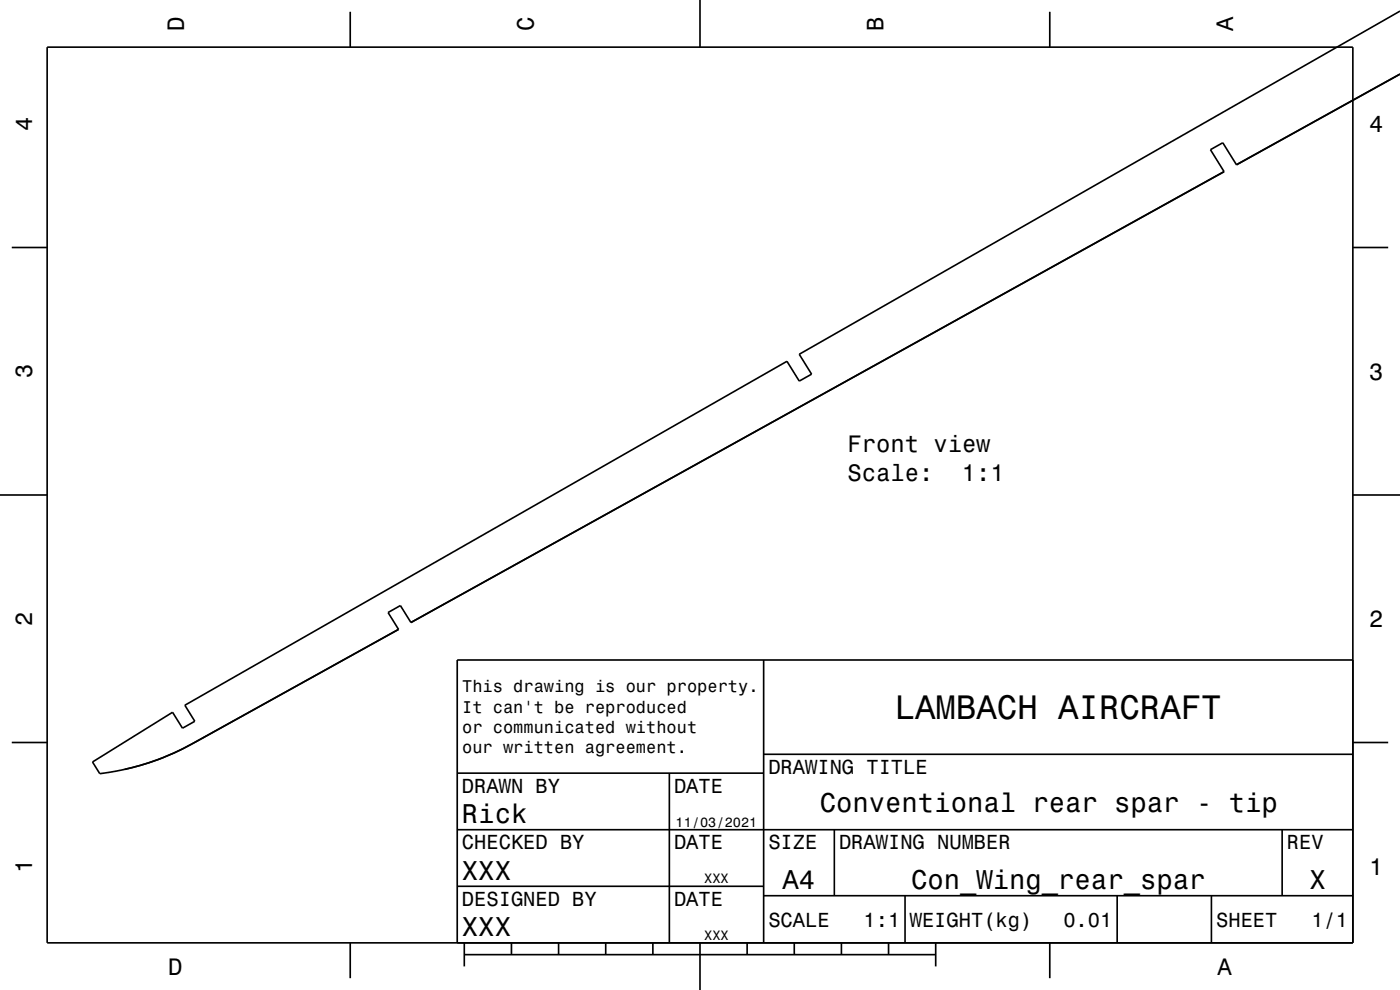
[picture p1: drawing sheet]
<svg xmlns="http://www.w3.org/2000/svg" width="297mm" height="210mm" viewBox="0 0 297 210" stroke-linecap="round" stroke-linejoin="round" font-family="sans-serif">
<g fill="none" stroke="#000" stroke-width=".35">
<path d="M10 10h277v190h-277zM74.3 2.5v7.5M148.5 0v10M222.7 2.5v7.5M297 2.4l-127.4 72.8 2.6 4.2-2.6 1.4-2.7-4.2-127.7 73 2.1 3.4-2.6 1.5-2.1-3.4-17 10.5 1.6 2.5 3.4-.5a53.8 53.8 0 0 0 16.2-5.8M297 15.7l-34.7 19.2M297 15.7l-34.7 19.3M259.7 36.4l-172.5 95.6M259.7 36.4l-172.5 95.7M262.3 34.9l-2.9-4.6-2.6 1.5 2.9 4.6M262.3 34.9v.1M2.5 52.5h7.5"/>
<path d="M287 52.5h7.5M0 105h10M287 105h10M84.5 133.5h.1M84.6 133.5l-43.8 24.3M87.2 132l-2.3-3.5-2.6 1.4 2.2 3.6M87.2 132v.1M162 140v60M287 140h-190v60M2.5 157.5h7.5M40.8 157.8a52.4 52.4 0 0 1-14.3 5.4M287 157.5h7.5"/>
<path d="M97 176h190M97 164h65M142 164v36M162 160h125M177 176v14M272 176v14M97 188h65M162 190h125M192 190v10M237 190v10M257 190v10M74.3 200v7.5"/>
<path d="M98.5 202.5h100M98.5 200v5M108.5 200v2.5M118.5 200v2.5M128.5 200v2.5M138.5 200v2.5M148.5 200v10M158.5 200v2.5M168.5 200v2.5M178.5 200v2.5M188.5 200v2.5M198.5 200v5"/>
<path d="M222.7 200v7.5"/>
</g>
<path d="M40.8 157.8h.1" fill="none" stroke="#000" stroke-width=".21"/>
<text font-size="7.2" x="189.8" y="152.6">LAMBACH AIRCRAFT</text>
<g font-size="5.8">
<text x="173.9" y="172.2">Conventional rear spar - tip</text>
<text x="98" y="174.6">Rick</text>
<text x="98" y="186.6">XXX</text>
<text x="166" y="188.6">A4</text>
<text x="193.3" y="188.6">Con_Wing_rear_spar</text>
<text x="277.8" y="188.6">X</text>
<text x="98" y="198.6">XXX</text>
</g>
<g font-size="5">
<text x="39" y="6.5" transform="rotate(-90 39 6.5)">D</text>
<text x="113.2" y="6.5" transform="rotate(-90 113.2 6.5)">C</text>
<text x="187.4" y="6.5" transform="rotate(-90 187.4 6.5)">B</text>
<text x="261.6" y="6.5" transform="rotate(-90 261.6 6.5)">A</text>
<text x="6.8" y="27.8" transform="rotate(-90 6.8 27.8)">4</text>
<text x="290.5" y="28.1">4</text>
<text x="6.8" y="80.3" transform="rotate(-90 6.8 80.3)">3</text>
<text x="290.5" y="80.6">3</text>
<text x="179.8" y="95.9">Front view</text>
<text x="179.8" y="102">Scale:</text>
<text x="204.1" y="102">1:1</text>
<text x="6.8" y="132.8" transform="rotate(-90 6.8 132.8)">2</text>
<text x="290.5" y="133.1">2</text>
<text x="6.8" y="185.3" transform="rotate(-90 6.8 185.3)">1</text>
<text x="290.5" y="185.6">1</text>
<text x="35.7" y="206.8">D</text>
<text x="258.3" y="206.8">A</text>
</g>
<g font-size="4.3">
<text x="163" y="164.2">DRAWING TITLE</text>
<text x="98" y="168.2">DRAWN BY</text>
<text x="143" y="168.2">DATE</text>
<text x="98" y="180.2">CHECKED BY</text>
<text x="143" y="180.2">DATE</text>
<text x="163" y="180.2">SIZE</text>
<text x="178" y="180.2">DRAWING NUMBER</text>
<text x="273" y="180.2">REV</text>
<text x="98" y="192.2">DESIGNED BY</text>
<text x="143" y="192.2">DATE</text>
<text x="163" y="196.6">SCALE</text>
<text x="183.2" y="196.6">1:1</text>
<text x="193" y="196.6">WEIGHT(kg)</text>
<text x="225.6" y="196.6">0.01</text>
<text x="258" y="196.6">SHEET</text>
<text x="278.2" y="196.6">1/1</text>
</g>
<g font-size="3.6">
<text x="98.1" y="146.8">This drawing is our property.</text>
<text x="98.1" y="151.2">It can't be reproduced</text>
<text x="98.1" y="155.5">or communicated without</text>
<text x="98.1" y="159.8">our written agreement.</text>
</g>
<g font-size="2.9">
<text x="143.3" y="175.3">11/03/2021</text>
<text x="149.4" y="187.3">XXX</text>
<text x="149.4" y="199.3">XXX</text>
</g>
</svg>
